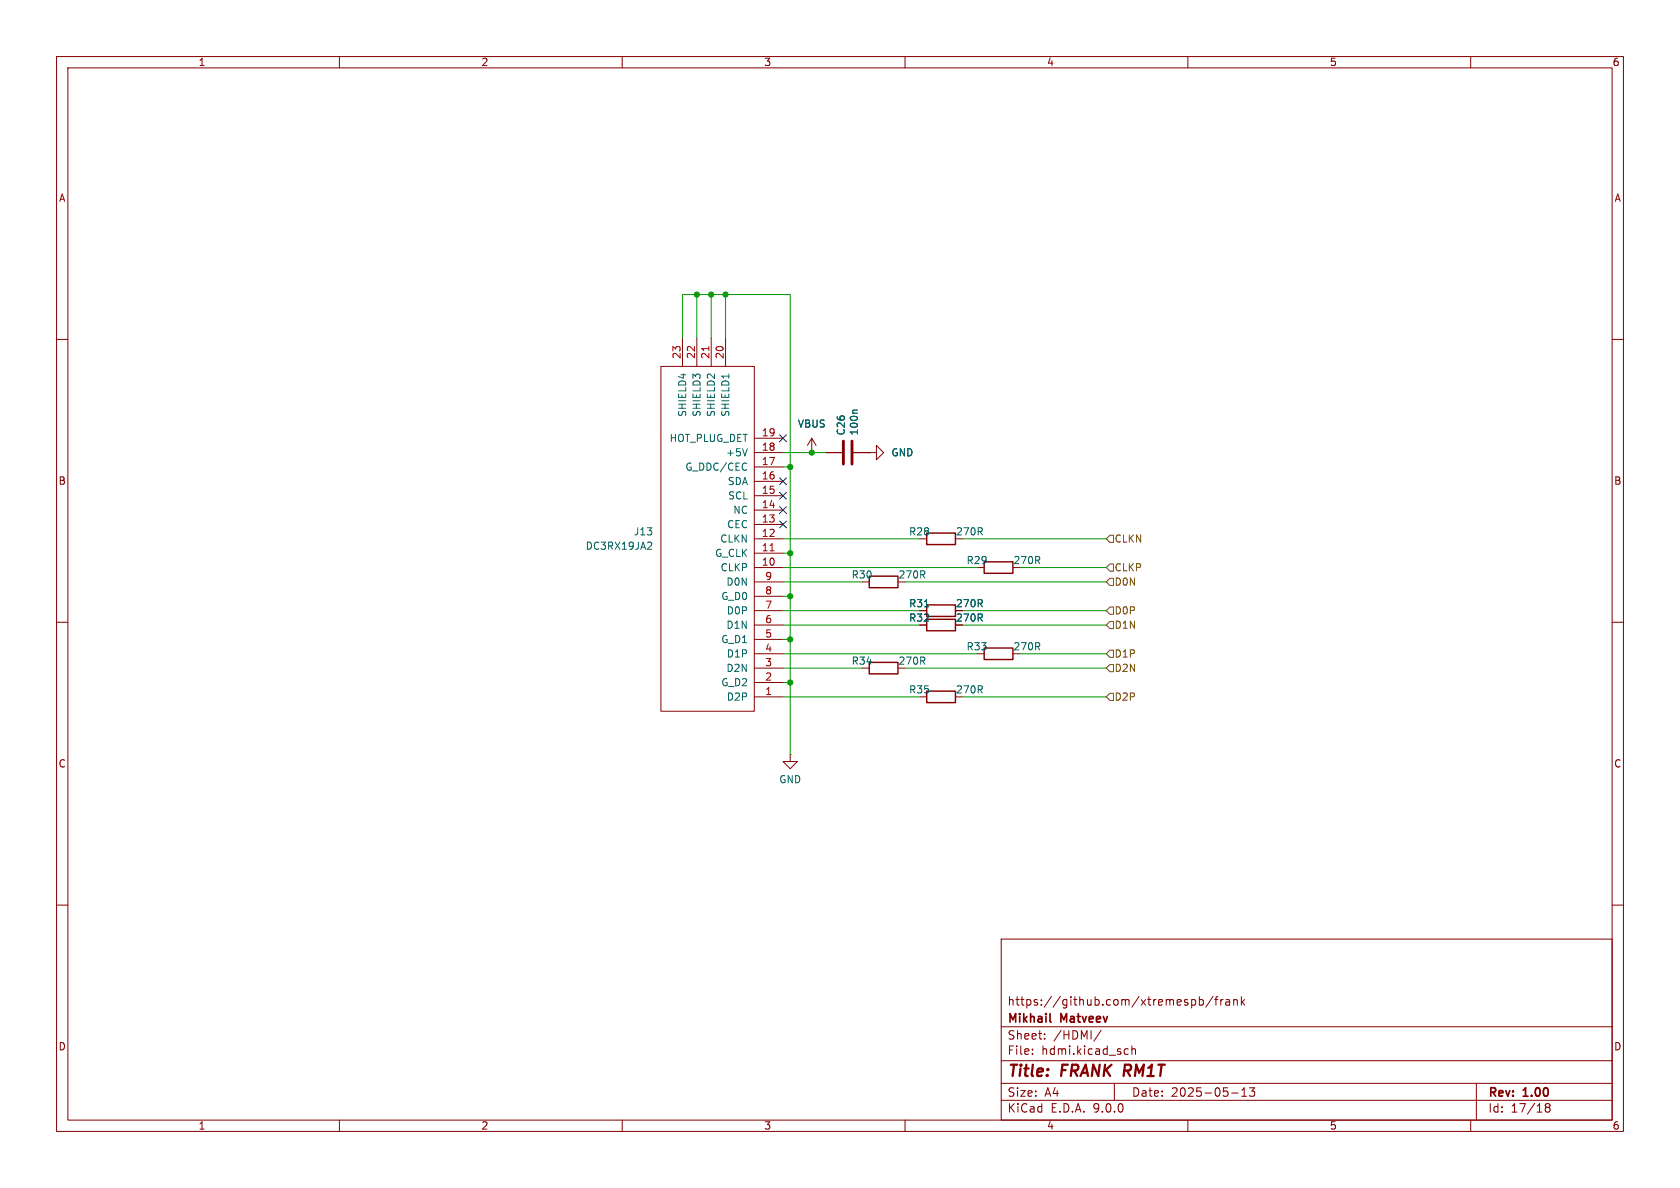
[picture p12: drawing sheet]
(kicad_sch
 (version 20250114)
 (generator "eeschema")
 (generator_version "9.0")
 (paper "A4")
 (title_block
  (title "${NAME}")
  (date "2025-05-13")
  (rev "${VERSION}")
  (company "Mikhail Matveev")
  (comment 1 "https://github.com/xtremespb/frank"))
 (lib_symbols
  (symbol "Device:C"
   (pin_numbers (hide yes))
   (pin_names
    (offset 0.254)) (exclude_from_sim no) (in_bom yes) (on_board yes)
   (property "Reference" "C" (at 0.635 2.54 0) (effects (font (size 1.27 1.27)) (justify left)))
   (property "Value" "C" (at 0.635 -2.54 0) (effects (font (size 1.27 1.27)) (justify left)))
   (property "Footprint" "" (at 0.9652 -3.81 0) (effects (font (size 1.27 1.27)) (hide yes)))
   (property "Datasheet" "~" (at 0 0 0) (effects (font (size 1.27 1.27)) (hide yes)))
   (property "Description" "Unpolarized capacitor" (at 0 0 0) (effects (font (size 1.27 1.27)) (hide yes)))
   (symbol "C_0_1"
    (polyline (pts (xy -2.032 0.762) (xy 2.032 0.762)) (stroke (width 0.508) (type default)) (fill (type none)))
    (polyline (pts (xy -2.032 -0.762) (xy 2.032 -0.762)) (stroke (width 0.508) (type default)) (fill (type none))))
   (symbol "C_1_1"
    (pin passive line (at 0 3.81 270) (length 2.794) (name "~" (effects (font (size 1.27 1.27)))) (number "1" (effects (font (size 1.27 1.27)))))
    (pin passive line (at 0 -3.81 90) (length 2.794) (name "~" (effects (font (size 1.27 1.27)))) (number "2" (effects (font (size 1.27 1.27))))))
   (embedded_fonts no))
  (symbol "Device:R"
   (pin_numbers (hide yes))
   (pin_names
    (offset 0)) (exclude_from_sim no) (in_bom yes) (on_board yes)
   (property "Reference" "R" (at 2.032 0 90) (effects (font (size 1.27 1.27))))
   (property "Value" "R" (at 0 0 90) (effects (font (size 1.27 1.27))))
   (property "Footprint" "" (at -1.778 0 90) (effects (font (size 1.27 1.27)) (hide yes)))
   (property "Datasheet" "~" (at 0 0 0) (effects (font (size 1.27 1.27)) (hide yes)))
   (property "Description" "Resistor" (at 0 0 0) (effects (font (size 1.27 1.27)) (hide yes)))
   (symbol "R_0_1"
    (rectangle (start -1.016 -2.54) (end 1.016 2.54) (stroke (width 0.254) (type default)) (fill (type none))))
   (symbol "R_1_1"
    (pin passive line (at 0 3.81 270) (length 1.27) (name "~" (effects (font (size 1.27 1.27)))) (number "1" (effects (font (size 1.27 1.27)))))
    (pin passive line (at 0 -3.81 90) (length 1.27) (name "~" (effects (font (size 1.27 1.27)))) (number "2" (effects (font (size 1.27 1.27))))))
   (embedded_fonts no))
  (symbol "FRANK:HDMI"
   (pin_names
    (offset 1.016)) (exclude_from_sim no) (in_bom yes) (on_board yes)
   (property "Reference" "HDMI1" (at 12.7 -16.5101 0) (effects (font (size 1.27 1.27)) (justify left)))
   (property "Value" "HDMI" (at 12.7 -13.9701 0) (effects (font (size 1.27 1.27)) (justify left)))
   (property "Footprint" "LIBS:HDMI" (at 0 0 0) (effects (font (size 1.27 1.27)) (hide yes)))
   (property "Datasheet" "" (at 0 0 0) (effects (font (size 1.27 1.27)) (hide yes)))
   (property "Description" "" (at 0 0 0) (effects (font (size 1.27 1.27)) (hide yes)))
   (symbol "HDMI_0_1"
    (rectangle (start -5.08 15.24) (end 11.43 -45.72) (stroke (width 0) (type solid)) (fill (type none))))
   (symbol "HDMI_1_1"
    (pin input line (at -10.16 12.7 0) (length 5.08) (name "D2P" (effects (font (size 1.27 1.27)))) (number "1" (effects (font (size 1.27 1.27)))))
    (pin input line (at -10.16 10.16 0) (length 5.08) (name "G_D2" (effects (font (size 1.27 1.27)))) (number "2" (effects (font (size 1.27 1.27)))))
    (pin input line (at -10.16 7.62 0) (length 5.08) (name "D2N" (effects (font (size 1.27 1.27)))) (number "3" (effects (font (size 1.27 1.27)))))
    (pin input line (at -10.16 5.08 0) (length 5.08) (name "D1P" (effects (font (size 1.27 1.27)))) (number "4" (effects (font (size 1.27 1.27)))))
    (pin input line (at -10.16 2.54 0) (length 5.08) (name "G_D1" (effects (font (size 1.27 1.27)))) (number "5" (effects (font (size 1.27 1.27)))))
    (pin input line (at -10.16 0 0) (length 5.08) (name "D1N" (effects (font (size 1.27 1.27)))) (number "6" (effects (font (size 1.27 1.27)))))
    (pin input line (at -10.16 -2.54 0) (length 5.08) (name "D0P" (effects (font (size 1.27 1.27)))) (number "7" (effects (font (size 1.27 1.27)))))
    (pin input line (at -10.16 -5.08 0) (length 5.08) (name "G_D0" (effects (font (size 1.27 1.27)))) (number "8" (effects (font (size 1.27 1.27)))))
    (pin input line (at -10.16 -7.62 0) (length 5.08) (name "D0N" (effects (font (size 1.27 1.27)))) (number "9" (effects (font (size 1.27 1.27)))))
    (pin input line (at -10.16 -10.16 0) (length 5.08) (name "CLKP" (effects (font (size 1.27 1.27)))) (number "10" (effects (font (size 1.27 1.27)))))
    (pin input line (at -10.16 -12.7 0) (length 5.08) (name "G_CLK" (effects (font (size 1.27 1.27)))) (number "11" (effects (font (size 1.27 1.27)))))
    (pin input line (at -10.16 -15.24 0) (length 5.08) (name "CLKN" (effects (font (size 1.27 1.27)))) (number "12" (effects (font (size 1.27 1.27)))))
    (pin input line (at -10.16 -17.78 0) (length 5.08) (name "CEC" (effects (font (size 1.27 1.27)))) (number "13" (effects (font (size 1.27 1.27)))))
    (pin input line (at -10.16 -20.32 0) (length 5.08) (name "NC" (effects (font (size 1.27 1.27)))) (number "14" (effects (font (size 1.27 1.27)))))
    (pin input line (at -10.16 -22.86 0) (length 5.08) (name "SCL" (effects (font (size 1.27 1.27)))) (number "15" (effects (font (size 1.27 1.27)))))
    (pin input line (at -10.16 -25.4 0) (length 5.08) (name "SDA" (effects (font (size 1.27 1.27)))) (number "16" (effects (font (size 1.27 1.27)))))
    (pin input line (at -10.16 -27.94 0) (length 5.08) (name "G_DDC/CEC" (effects (font (size 1.27 1.27)))) (number "17" (effects (font (size 1.27 1.27)))))
    (pin input line (at -10.16 -30.48 0) (length 5.08) (name "+5V" (effects (font (size 1.27 1.27)))) (number "18" (effects (font (size 1.27 1.27)))))
    (pin input line (at -10.16 -33.02 0) (length 5.08) (name "HOT_PLUG_DET" (effects (font (size 1.27 1.27)))) (number "19" (effects (font (size 1.27 1.27)))))
    (pin input line (at 0 -50.8 90) (length 5.08) (name "SHIELD1" (effects (font (size 1.27 1.27)))) (number "20" (effects (font (size 1.27 1.27)))))
    (pin input line (at 2.54 -50.8 90) (length 5.08) (name "SHIELD2" (effects (font (size 1.27 1.27)))) (number "21" (effects (font (size 1.27 1.27)))))
    (pin input line (at 5.08 -50.8 90) (length 5.08) (name "SHIELD3" (effects (font (size 1.27 1.27)))) (number "22" (effects (font (size 1.27 1.27)))))
    (pin input line (at 7.62 -50.8 90) (length 5.08) (name "SHIELD4" (effects (font (size 1.27 1.27)))) (number "23" (effects (font (size 1.27 1.27))))))
   (embedded_fonts no))
  (symbol "GND_1"
   (power)
   (pin_numbers (hide yes))
   (pin_names
    (offset 0) (hide yes)) (exclude_from_sim no) (in_bom yes) (on_board yes)
   (property "Reference" "#PWR" (at 0 -6.35 0) (effects (font (size 1.27 1.27)) (hide yes)))
   (property "Value" "GND" (at 0 -3.81 0) (effects (font (size 1.27 1.27))))
   (property "Footprint" "" (at 0 0 0) (effects (font (size 1.27 1.27)) (hide yes)))
   (property "Datasheet" "" (at 0 0 0) (effects (font (size 1.27 1.27)) (hide yes)))
   (property "Description" "Power symbol creates a global label with name \"GND\" , ground" (at 0 0 0) (effects (font (size 1.27 1.27)) (hide yes)))
   (symbol "GND_1_0_1"
    (polyline (pts (xy 0 0) (xy 0 -1.27) (xy 1.27 -1.27) (xy 0 -2.54) (xy -1.27 -1.27) (xy 0 -1.27)) (stroke (width 0) (type default)) (fill (type none))))
   (symbol "GND_1_1_1"
    (pin power_in line (at 0 0 270) (length 0) (name "~" (effects (font (size 1.27 1.27)))) (number "1" (effects (font (size 1.27 1.27))))))
   (embedded_fonts no))
  (symbol "power:GND"
   (power)
   (pin_numbers (hide yes))
   (pin_names
    (offset 0) (hide yes)) (exclude_from_sim no) (in_bom yes) (on_board yes)
   (property "Reference" "#PWR" (at 0 -6.35 0) (effects (font (size 1.27 1.27)) (hide yes)))
   (property "Value" "GND" (at 0 -3.81 0) (effects (font (size 1.27 1.27))))
   (property "Footprint" "" (at 0 0 0) (effects (font (size 1.27 1.27)) (hide yes)))
   (property "Datasheet" "" (at 0 0 0) (effects (font (size 1.27 1.27)) (hide yes)))
   (property "Description" "Power symbol creates a global label with name \"GND\" , ground" (at 0 0 0) (effects (font (size 1.27 1.27)) (hide yes)))
   (symbol "GND_0_1"
    (polyline (pts (xy 0 0) (xy 0 -1.27) (xy 1.27 -1.27) (xy 0 -2.54) (xy -1.27 -1.27) (xy 0 -1.27)) (stroke (width 0) (type default)) (fill (type none))))
   (symbol "GND_1_1"
    (pin power_in line (at 0 0 270) (length 0) (name "~" (effects (font (size 1.27 1.27)))) (number "1" (effects (font (size 1.27 1.27))))))
   (embedded_fonts no))
  (symbol "power:VBUS"
   (power)
   (pin_numbers (hide yes))
   (pin_names
    (offset 0) (hide yes)) (exclude_from_sim no) (in_bom yes) (on_board yes)
   (property "Reference" "#PWR" (at 0 -3.81 0) (effects (font (size 1.27 1.27)) (hide yes)))
   (property "Value" "VBUS" (at 0 3.556 0) (effects (font (size 1.27 1.27))))
   (property "Footprint" "" (at 0 0 0) (effects (font (size 1.27 1.27)) (hide yes)))
   (property "Datasheet" "" (at 0 0 0) (effects (font (size 1.27 1.27)) (hide yes)))
   (property "Description" "Power symbol creates a global label with name \"VBUS\"" (at 0 0 0) (effects (font (size 1.27 1.27)) (hide yes)))
   (symbol "VBUS_0_1"
    (polyline (pts (xy -0.762 1.27) (xy 0 2.54)) (stroke (width 0) (type default)) (fill (type none)))
    (polyline (pts (xy 0 2.54) (xy 0.762 1.27)) (stroke (width 0) (type default)) (fill (type none)))
    (polyline (pts (xy 0 0) (xy 0 2.54)) (stroke (width 0) (type default)) (fill (type none))))
   (symbol "VBUS_1_1"
    (pin power_in line (at 0 0 90) (length 0) (name "~" (effects (font (size 1.27 1.27)))) (number "1" (effects (font (size 1.27 1.27))))))
   (embedded_fonts no)))
 (junction
  (at 143.51 80.01)
  (diameter 0)
  (color 0 0 0 0))
 (junction
  (at 139.7 113.03)
  (diameter 0)
  (color 0 0 0 0))
 (junction
  (at 123.19 52.07)
  (diameter 0)
  (color 0 0 0 0))
 (junction
  (at 139.7 82.55)
  (diameter 0)
  (color 0 0 0 0))
 (junction
  (at 139.7 97.79)
  (diameter 0)
  (color 0 0 0 0))
 (junction
  (at 139.7 120.65)
  (diameter 0)
  (color 0 0 0 0))
 (junction
  (at 128.27 52.07)
  (diameter 0)
  (color 0 0 0 0))
 (junction
  (at 139.7 105.41)
  (diameter 0)
  (color 0 0 0 0))
 (junction
  (at 125.73 52.07)
  (diameter 0)
  (color 0 0 0 0))
 (no_connect
  (at 138.43 92.71))
 (no_connect
  (at 138.43 87.63))
 (no_connect
  (at 138.43 90.17))
 (no_connect
  (at 138.43 77.47))
 (no_connect
  (at 138.43 85.09))
 (wire
  (pts (xy 138.43 97.79) (xy 139.7 97.79))
  (stroke (width 0) (type default)))
 (wire
  (pts (xy 139.7 113.03) (xy 139.7 120.65))
  (stroke (width 0) (type default)))
 (wire
  (pts (xy 138.43 107.95) (xy 162.56 107.95))
  (stroke (width 0) (type default)))
 (wire
  (pts (xy 160.02 118.11) (xy 195.58 118.11))
  (stroke (width 0) (type default)))
 (wire
  (pts (xy 138.43 123.19) (xy 162.56 123.19))
  (stroke (width 0) (type default)))
 (wire
  (pts (xy 138.43 105.41) (xy 139.7 105.41))
  (stroke (width 0) (type default)))
 (wire
  (pts (xy 139.7 52.07) (xy 128.27 52.07))
  (stroke (width 0) (type default)))
 (wire
  (pts (xy 125.73 52.07) (xy 125.73 59.69))
  (stroke (width 0) (type default)))
 (wire
  (pts (xy 160.02 102.87) (xy 195.58 102.87))
  (stroke (width 0) (type default)))
 (wire
  (pts (xy 128.27 52.07) (xy 125.73 52.07))
  (stroke (width 0) (type default)))
 (wire
  (pts (xy 180.34 115.57) (xy 195.58 115.57))
  (stroke (width 0) (type default)))
 (wire
  (pts (xy 139.7 105.41) (xy 139.7 113.03))
  (stroke (width 0) (type default)))
 (wire
  (pts (xy 139.7 97.79) (xy 139.7 105.41))
  (stroke (width 0) (type default)))
 (wire
  (pts (xy 170.18 110.49) (xy 195.58 110.49))
  (stroke (width 0) (type default)))
 (wire
  (pts (xy 123.19 52.07) (xy 123.19 59.69))
  (stroke (width 0) (type default)))
 (wire
  (pts (xy 138.43 95.25) (xy 162.56 95.25))
  (stroke (width 0) (type default)))
 (wire
  (pts (xy 138.43 80.01) (xy 143.51 80.01))
  (stroke (width 0) (type default)))
 (wire
  (pts (xy 138.43 115.57) (xy 172.72 115.57))
  (stroke (width 0) (type default)))
 (wire
  (pts (xy 138.43 120.65) (xy 139.7 120.65))
  (stroke (width 0) (type default)))
 (wire
  (pts (xy 139.7 120.65) (xy 139.7 133.35))
  (stroke (width 0) (type default)))
 (wire
  (pts (xy 170.18 95.25) (xy 195.58 95.25))
  (stroke (width 0) (type default)))
 (wire
  (pts (xy 170.18 107.95) (xy 195.58 107.95))
  (stroke (width 0) (type default)))
 (wire
  (pts (xy 139.7 97.79) (xy 139.7 82.55))
  (stroke (width 0) (type default)))
 (wire
  (pts (xy 123.19 52.07) (xy 120.65 52.07))
  (stroke (width 0) (type default)))
 (wire
  (pts (xy 138.43 113.03) (xy 139.7 113.03))
  (stroke (width 0) (type default)))
 (wire
  (pts (xy 138.43 82.55) (xy 139.7 82.55))
  (stroke (width 0) (type default)))
 (wire
  (pts (xy 138.43 100.33) (xy 172.72 100.33))
  (stroke (width 0) (type default)))
 (wire
  (pts (xy 139.7 82.55) (xy 139.7 52.07))
  (stroke (width 0) (type default)))
 (wire
  (pts (xy 143.51 80.01) (xy 146.05 80.01))
  (stroke (width 0) (type default)))
 (wire
  (pts (xy 180.34 100.33) (xy 195.58 100.33))
  (stroke (width 0) (type default)))
 (wire
  (pts (xy 138.43 118.11) (xy 152.4 118.11))
  (stroke (width 0) (type default)))
 (wire
  (pts (xy 125.73 52.07) (xy 123.19 52.07))
  (stroke (width 0) (type default)))
 (wire
  (pts (xy 138.43 110.49) (xy 162.56 110.49))
  (stroke (width 0) (type default)))
 (wire
  (pts (xy 120.65 52.07) (xy 120.65 59.69))
  (stroke (width 0) (type default)))
 (wire
  (pts (xy 128.27 52.07) (xy 128.27 59.69))
  (stroke (width 0) (type default)))
 (wire
  (pts (xy 170.18 123.19) (xy 195.58 123.19))
  (stroke (width 0) (type default)))
 (wire
  (pts (xy 138.43 102.87) (xy 152.4 102.87))
  (stroke (width 0) (type default)))
 (hierarchical_label "D2P"
  (shape input)
  (at 195.58 123.19 0)
  (effects (font (size 1.27 1.27)) (justify left)))
 (hierarchical_label "CLKP"
  (shape input)
  (at 195.58 100.33 0)
  (effects (font (size 1.27 1.27)) (justify left)))
 (hierarchical_label "D2N"
  (shape input)
  (at 195.58 118.11 0)
  (effects (font (size 1.27 1.27)) (justify left)))
 (hierarchical_label "CLKN"
  (shape input)
  (at 195.58 95.25 0)
  (effects (font (size 1.27 1.27)) (justify left)))
 (hierarchical_label "D0P"
  (shape input)
  (at 195.58 107.95 0)
  (effects (font (size 1.27 1.27)) (justify left)))
 (hierarchical_label "D1P"
  (shape input)
  (at 195.58 115.57 0)
  (effects (font (size 1.27 1.27)) (justify left)))
 (hierarchical_label "D0N"
  (shape input)
  (at 195.58 102.87 0)
  (effects (font (size 1.27 1.27)) (justify left)))
 (hierarchical_label "D1N"
  (shape input)
  (at 195.58 110.49 0)
  (effects (font (size 1.27 1.27)) (justify left)))
 (symbol
  (lib_id "Device:R")
  (at 166.37 107.95 90)
  (unit 1)
  (exclude_from_sim no)
  (in_bom yes)
  (on_board yes)
  (dnp no)
  (property "Reference" "R31" (at 162.56 106.68 90) (effects (font (size 1.27 1.27))))
  (property "Value" "270R" (at 171.45 106.68 90) (effects (font (size 1.27 1.27))))
  (property "Footprint" "FRANK:Resistor (0805)" (at 166.37 109.728 90) (effects (font (size 1.27 1.27)) (hide yes)))
  (property "Datasheet" "https://www.vishay.com/docs/28952/mcs0402at-mct0603at-mcu0805at-mca1206at.pdf" (at 166.37 107.95 0) (effects (font (size 1.27 1.27)) (hide yes)))
  (property "Description" "" (at 166.37 107.95 0) (effects (font (size 1.27 1.27)) (hide yes)))
  (property "AliExpress" "https://www.aliexpress.com/item/1005005945735199.html" (at 166.37 107.95 0) (effects (font (size 1.27 1.27)) (hide yes)))
  (pin "1")
  (pin "2"))
 (symbol
  (lib_id "Device:R")
  (at 176.53 115.57 90)
  (unit 1)
  (exclude_from_sim no)
  (in_bom yes)
  (on_board yes)
  (dnp no)
  (property "Reference" "R33" (at 172.72 114.3 90) (effects (font (size 1.27 1.27))))
  (property "Value" "270R" (at 181.61 114.3 90) (effects (font (size 1.27 1.27))))
  (property "Footprint" "FRANK:Resistor (0805)" (at 176.53 117.348 90) (effects (font (size 1.27 1.27)) (hide yes)))
  (property "Datasheet" "https://www.vishay.com/docs/28952/mcs0402at-mct0603at-mcu0805at-mca1206at.pdf" (at 176.53 115.57 0) (effects (font (size 1.27 1.27)) (hide yes)))
  (property "Description" "" (at 176.53 115.57 0) (effects (font (size 1.27 1.27)) (hide yes)))
  (property "AliExpress" "https://www.aliexpress.com/item/1005005945735199.html" (at 176.53 115.57 0) (effects (font (size 1.27 1.27)) (hide yes)))
  (pin "1")
  (pin "2"))
 (symbol
  (lib_id "Device:R")
  (at 166.37 95.25 90)
  (unit 1)
  (exclude_from_sim no)
  (in_bom yes)
  (on_board yes)
  (dnp no)
  (property "Reference" "R28" (at 162.56 93.98 90) (effects (font (size 1.27 1.27))))
  (property "Value" "270R" (at 171.45 93.98 90) (effects (font (size 1.27 1.27))))
  (property "Footprint" "FRANK:Resistor (0805)" (at 166.37 97.028 90) (effects (font (size 1.27 1.27)) (hide yes)))
  (property "Datasheet" "https://www.vishay.com/docs/28952/mcs0402at-mct0603at-mcu0805at-mca1206at.pdf" (at 166.37 95.25 0) (effects (font (size 1.27 1.27)) (hide yes)))
  (property "Description" "" (at 166.37 95.25 0) (effects (font (size 1.27 1.27)) (hide yes)))
  (property "AliExpress" "https://www.aliexpress.com/item/1005005945735199.html" (at 166.37 95.25 0) (effects (font (size 1.27 1.27)) (hide yes)))
  (pin "1")
  (pin "2"))
 (symbol
  (lib_id "power:VBUS")
  (at 143.51 80.01 0)
  (unit 1)
  (exclude_from_sim no)
  (in_bom yes)
  (on_board yes)
  (dnp no)
  (fields_autoplaced yes)
  (property "Reference" "#PWR072" (at 143.51 83.82 0) (effects (font (size 1.27 1.27)) (hide yes)))
  (property "Value" "VBUS" (at 143.51 74.93 0) (effects (font (size 1.27 1.27))))
  (property "Footprint" "" (at 143.51 80.01 0) (effects (font (size 1.27 1.27)) (hide yes)))
  (property "Datasheet" "" (at 143.51 80.01 0) (effects (font (size 1.27 1.27)) (hide yes)))
  (property "Description" "Power symbol creates a global label with name \"VBUS\"" (at 143.51 80.01 0) (effects (font (size 1.27 1.27)) (hide yes)))
  (pin "1"))
 (symbol
  (lib_id "Device:R")
  (at 166.37 110.49 90)
  (unit 1)
  (exclude_from_sim no)
  (in_bom yes)
  (on_board yes)
  (dnp no)
  (property "Reference" "R32" (at 162.56 109.22 90) (effects (font (size 1.27 1.27))))
  (property "Value" "270R" (at 171.45 109.22 90) (effects (font (size 1.27 1.27))))
  (property "Footprint" "FRANK:Resistor (0805)" (at 166.37 112.268 90) (effects (font (size 1.27 1.27)) (hide yes)))
  (property "Datasheet" "https://www.vishay.com/docs/28952/mcs0402at-mct0603at-mcu0805at-mca1206at.pdf" (at 166.37 110.49 0) (effects (font (size 1.27 1.27)) (hide yes)))
  (property "Description" "" (at 166.37 110.49 0) (effects (font (size 1.27 1.27)) (hide yes)))
  (property "AliExpress" "https://www.aliexpress.com/item/1005005945735199.html" (at 166.37 110.49 0) (effects (font (size 1.27 1.27)) (hide yes)))
  (pin "1")
  (pin "2"))
 (symbol
  (lib_id "Device:C")
  (at 149.86 80.01 90)
  (unit 1)
  (exclude_from_sim no)
  (in_bom yes)
  (on_board yes)
  (dnp no)
  (property "Reference" "C26" (at 148.6916 77.089 0) (effects (font (size 1.27 1.27)) (justify left)))
  (property "Value" "100n" (at 151.003 77.089 0) (effects (font (size 1.27 1.27)) (justify left)))
  (property "Footprint" "FRANK:Capacitor (0805)" (at 153.67 79.0448 0) (effects (font (size 1.27 1.27)) (hide yes)))
  (property "Datasheet" "https://eu.mouser.com/datasheet/2/40/KGM_X7R-3223212.pdf" (at 149.86 80.01 0) (effects (font (size 1.27 1.27)) (hide yes)))
  (property "Description" "" (at 149.86 80.01 0) (effects (font (size 1.27 1.27)) (hide yes)))
  (property "AliExpress" "https://www.aliexpress.com/item/33008008276.html" (at 149.86 80.01 0) (effects (font (size 1.27 1.27)) (hide yes)))
  (property "LCSC" "" (at 149.86 80.01 0) (effects (font (size 1.27 1.27))))
  (pin "1")
  (pin "2"))
 (symbol
  (lib_id "Device:R")
  (at 156.21 102.87 90)
  (unit 1)
  (exclude_from_sim no)
  (in_bom yes)
  (on_board yes)
  (dnp no)
  (property "Reference" "R30" (at 152.4 101.6 90) (effects (font (size 1.27 1.27))))
  (property "Value" "270R" (at 161.29 101.6 90) (effects (font (size 1.27 1.27))))
  (property "Footprint" "FRANK:Resistor (0805)" (at 156.21 104.648 90) (effects (font (size 1.27 1.27)) (hide yes)))
  (property "Datasheet" "https://www.vishay.com/docs/28952/mcs0402at-mct0603at-mcu0805at-mca1206at.pdf" (at 156.21 102.87 0) (effects (font (size 1.27 1.27)) (hide yes)))
  (property "Description" "" (at 156.21 102.87 0) (effects (font (size 1.27 1.27)) (hide yes)))
  (property "AliExpress" "https://www.aliexpress.com/item/1005005945735199.html" (at 156.21 102.87 0) (effects (font (size 1.27 1.27)) (hide yes)))
  (pin "1")
  (pin "2"))
 (symbol
  (lib_id "power:GND")
  (at 139.7 133.35 0)
  (unit 1)
  (exclude_from_sim no)
  (in_bom yes)
  (on_board yes)
  (dnp no)
  (fields_autoplaced yes)
  (property "Reference" "#PWR074" (at 139.7 139.7 0) (effects (font (size 1.27 1.27)) (hide yes)))
  (property "Value" "GND" (at 139.7 137.7934 0) (effects (font (size 1.27 1.27))))
  (property "Footprint" "" (at 139.7 133.35 0) (effects (font (size 1.27 1.27)) (hide yes)))
  (property "Datasheet" "" (at 139.7 133.35 0) (effects (font (size 1.27 1.27)) (hide yes)))
  (property "Description" "Power symbol creates a global label with name \"GND\" , ground" (at 139.7 133.35 0) (effects (font (size 1.27 1.27)) (hide yes)))
  (pin "1"))
 (symbol
  (lib_name "GND_1")
  (lib_id "power:GND")
  (at 153.67 80.01 90)
  (unit 1)
  (exclude_from_sim no)
  (in_bom yes)
  (on_board yes)
  (dnp no)
  (fields_autoplaced yes)
  (property "Reference" "#PWR073" (at 160.02 80.01 0) (effects (font (size 1.27 1.27)) (hide yes)))
  (property "Value" "GND" (at 157.48 80.0099 90) (effects (font (size 1.27 1.27)) (justify right)))
  (property "Footprint" "" (at 153.67 80.01 0) (effects (font (size 1.27 1.27)) (hide yes)))
  (property "Datasheet" "" (at 153.67 80.01 0) (effects (font (size 1.27 1.27)) (hide yes)))
  (property "Description" "Power symbol creates a global label with name \"GND\" , ground" (at 153.67 80.01 0) (effects (font (size 1.27 1.27)) (hide yes)))
  (pin "1"))
 (symbol
  (lib_id "Device:R")
  (at 176.53 100.33 90)
  (unit 1)
  (exclude_from_sim no)
  (in_bom yes)
  (on_board yes)
  (dnp no)
  (property "Reference" "R29" (at 172.72 99.06 90) (effects (font (size 1.27 1.27))))
  (property "Value" "270R" (at 181.61 99.06 90) (effects (font (size 1.27 1.27))))
  (property "Footprint" "FRANK:Resistor (0805)" (at 176.53 102.108 90) (effects (font (size 1.27 1.27)) (hide yes)))
  (property "Datasheet" "https://www.vishay.com/docs/28952/mcs0402at-mct0603at-mcu0805at-mca1206at.pdf" (at 176.53 100.33 0) (effects (font (size 1.27 1.27)) (hide yes)))
  (property "Description" "" (at 176.53 100.33 0) (effects (font (size 1.27 1.27)) (hide yes)))
  (property "AliExpress" "https://www.aliexpress.com/item/1005005945735199.html" (at 176.53 100.33 0) (effects (font (size 1.27 1.27)) (hide yes)))
  (pin "1")
  (pin "2"))
 (symbol
  (lib_id "FRANK:HDMI")
  (at 128.27 110.49 180)
  (unit 1)
  (exclude_from_sim no)
  (in_bom yes)
  (on_board yes)
  (dnp no)
  (fields_autoplaced yes)
  (property "Reference" "J13" (at 115.57 93.9799 0) (effects (font (size 1.27 1.27)) (justify left)))
  (property "Value" "DC3RX19JA2" (at 115.57 96.5199 0) (effects (font (size 1.27 1.27)) (justify left)))
  (property "Footprint" "FRANK:HDMI (female)" (at 128.27 110.49 0) (effects (font (size 1.27 1.27)) (hide yes)))
  (property "Datasheet" "https://www.mouser.com/datasheet/2/206/B_0233_2E_DC3-784461.pdf?srsltid=AfmBOopfNOwkdmYR2Zf10LYIa6wS_lfZGGRTVzb0297kvAyc-1zmhqWc" (at 128.27 110.49 0) (effects (font (size 1.27 1.27)) (hide yes)))
  (property "Description" "" (at 128.27 110.49 0) (effects (font (size 1.27 1.27)) (hide yes)))
  (property "AliExpress" "https://www.aliexpress.com/item/1005005248842433.html" (at 128.27 110.49 0) (effects (font (size 1.27 1.27)) (hide yes)))
  (pin "1")
  (pin "10")
  (pin "11")
  (pin "12")
  (pin "13")
  (pin "14")
  (pin "15")
  (pin "16")
  (pin "17")
  (pin "18")
  (pin "19")
  (pin "2")
  (pin "20")
  (pin "21")
  (pin "22")
  (pin "23")
  (pin "3")
  (pin "4")
  (pin "5")
  (pin "6")
  (pin "7")
  (pin "8")
  (pin "9"))
 (symbol
  (lib_id "Device:R")
  (at 166.37 123.19 90)
  (unit 1)
  (exclude_from_sim no)
  (in_bom yes)
  (on_board yes)
  (dnp no)
  (property "Reference" "R35" (at 162.56 121.92 90) (effects (font (size 1.27 1.27))))
  (property "Value" "270R" (at 171.45 121.92 90) (effects (font (size 1.27 1.27))))
  (property "Footprint" "FRANK:Resistor (0805)" (at 166.37 124.968 90) (effects (font (size 1.27 1.27)) (hide yes)))
  (property "Datasheet" "https://www.vishay.com/docs/28952/mcs0402at-mct0603at-mcu0805at-mca1206at.pdf" (at 166.37 123.19 0) (effects (font (size 1.27 1.27)) (hide yes)))
  (property "Description" "" (at 166.37 123.19 0) (effects (font (size 1.27 1.27)) (hide yes)))
  (property "AliExpress" "https://www.aliexpress.com/item/1005005945735199.html" (at 166.37 123.19 0) (effects (font (size 1.27 1.27)) (hide yes)))
  (pin "1")
  (pin "2"))
 (symbol
  (lib_id "Device:R")
  (at 156.21 118.11 90)
  (unit 1)
  (exclude_from_sim no)
  (in_bom yes)
  (on_board yes)
  (dnp no)
  (property "Reference" "R34" (at 152.4 116.84 90) (effects (font (size 1.27 1.27))))
  (property "Value" "270R" (at 161.29 116.84 90) (effects (font (size 1.27 1.27))))
  (property "Footprint" "FRANK:Resistor (0805)" (at 156.21 119.888 90) (effects (font (size 1.27 1.27)) (hide yes)))
  (property "Datasheet" "https://www.vishay.com/docs/28952/mcs0402at-mct0603at-mcu0805at-mca1206at.pdf" (at 156.21 118.11 0) (effects (font (size 1.27 1.27)) (hide yes)))
  (property "Description" "" (at 156.21 118.11 0) (effects (font (size 1.27 1.27)) (hide yes)))
  (property "AliExpress" "https://www.aliexpress.com/item/1005005945735199.html" (at 156.21 118.11 0) (effects (font (size 1.27 1.27)) (hide yes)))
  (pin "1")
  (pin "2")))
